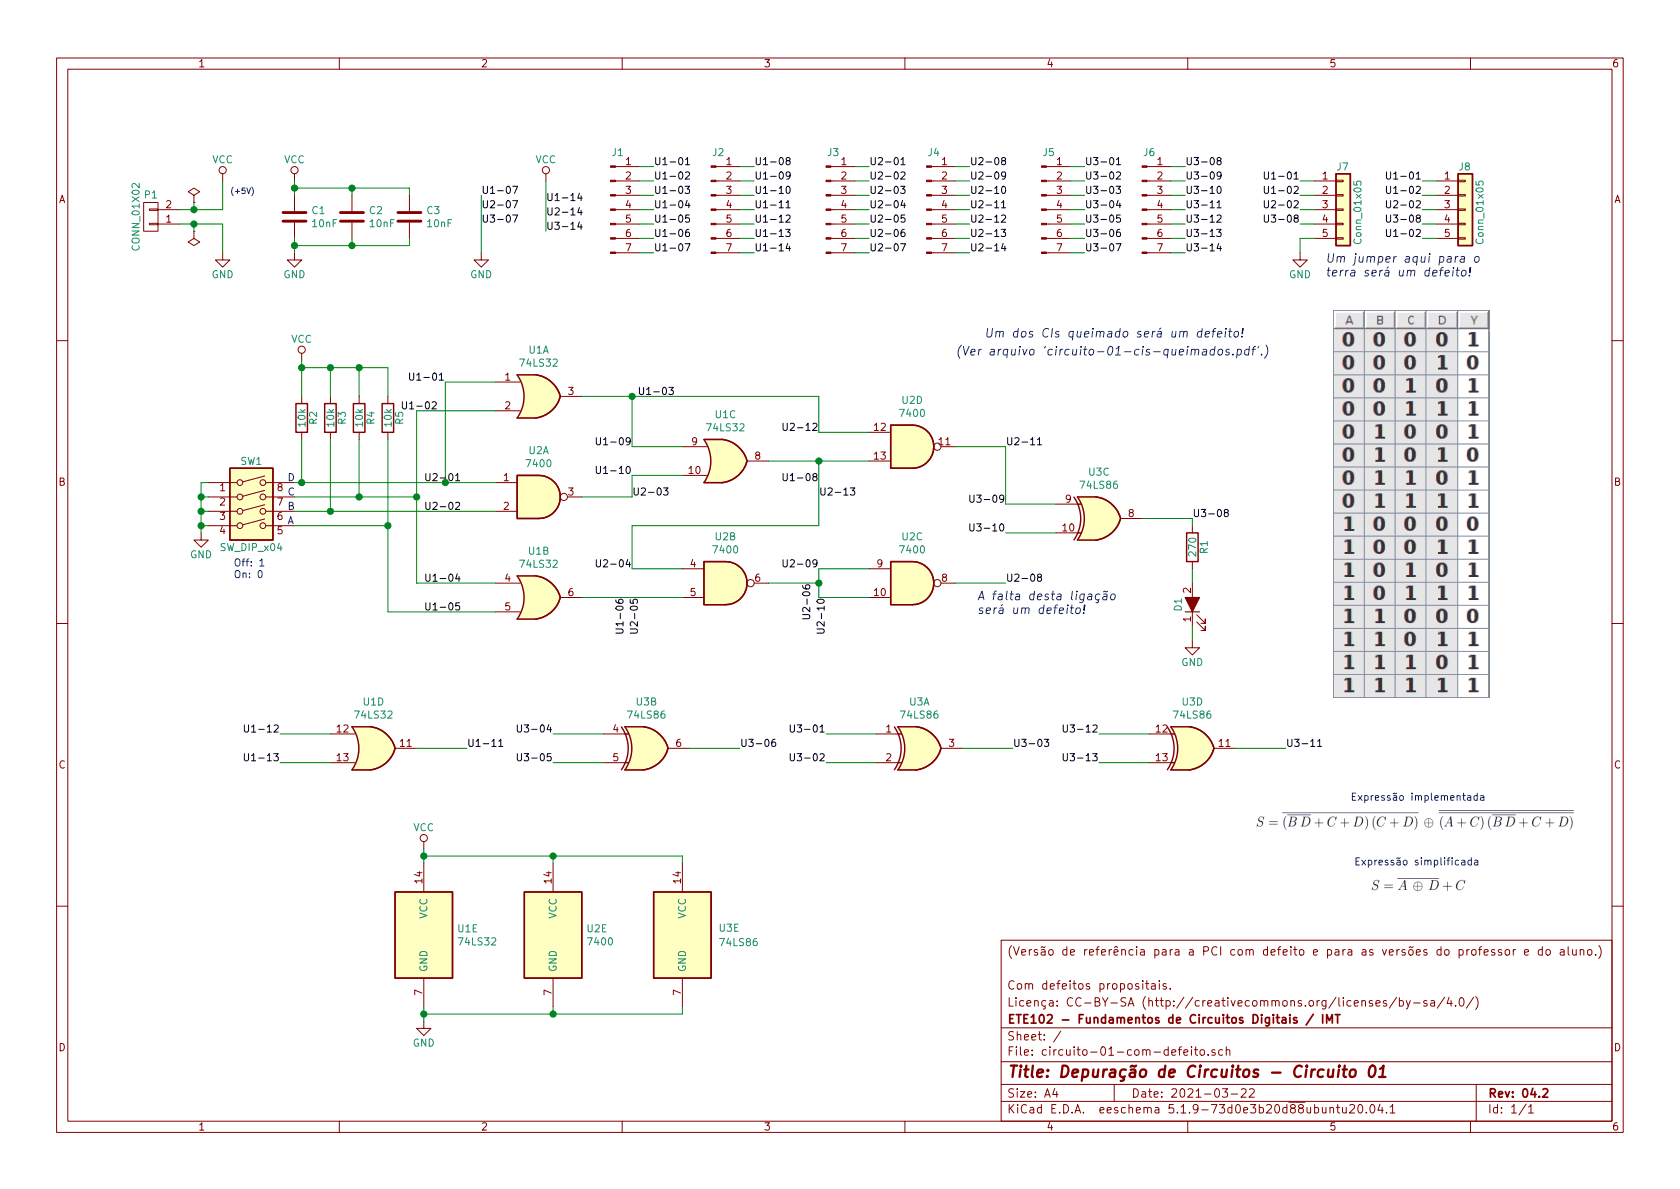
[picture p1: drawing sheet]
EESchema Schematic File Version 4
EELAYER 30 0
EELAYER END
$Descr A4 11693 8268
encoding utf-8
Sheet 1 1
Title "Depuração de Circuitos - Circuito 01"
Date "2021-03-22"
Rev "04.2"
Comp "ETE102 - Fundamentos de Circuitos Digitais / IMT"
Comment1 "Licença: CC-BY-SA (http://creativecommons.org/licenses/by-sa/4.0/)"
Comment2 "Com defeitos propositais."
Comment3 ""
Comment4 "(Versão de referência para a PCI com defeito e para as versões do professor e do aluno.)"
$EndDescr
$Comp
L circuito-01-rescue:R R1
U 1 1
P 8300 3800
F 0 "R1" V 8380 3800 50  0000 C CNN
F 1 "270" V 8300 3800 50  0000 C CNN
F 2 "Resistor_THT:R_Axial_DIN0207_L6.3mm_D2.5mm_P10.16mm_Horizontal" V 8230 3800 50  0001 C CNN
F 3 "" H 8300 3800 50  0001 C CNN
	1    8300 3800
	1    0    0    -1  
$EndComp
$Comp
L circuito-01-rescue:GND #PWR01
U 1 1
P 8300 4450
F 0 "#PWR01" H 8300 4200 50  0001 C CNN
F 1 "GND" H 8300 4300 50  0000 C CNN
F 2 "" H 8300 4450 50  0001 C CNN
F 3 "" H 8300 4450 50  0001 C CNN
	1    8300 4450
	1    0    0    -1  
$EndComp
$Comp
L circuito-01-rescue:R R2
U 1 1
P 2100 2900
F 0 "R2" V 2180 2900 50  0000 C CNN
F 1 "10k" V 2100 2900 50  0000 C CNN
F 2 "Resistor_THT:R_Axial_DIN0207_L6.3mm_D2.5mm_P10.16mm_Horizontal" V 2030 2900 50  0001 C CNN
F 3 "" H 2100 2900 50  0001 C CNN
	1    2100 2900
	1    0    0    -1  
$EndComp
$Comp
L circuito-01-rescue:R R3
U 1 1
P 2300 2900
F 0 "R3" V 2380 2900 50  0000 C CNN
F 1 "10k" V 2300 2900 50  0000 C CNN
F 2 "Resistor_THT:R_Axial_DIN0207_L6.3mm_D2.5mm_P10.16mm_Horizontal" V 2230 2900 50  0001 C CNN
F 3 "" H 2300 2900 50  0001 C CNN
	1    2300 2900
	1    0    0    -1  
$EndComp
$Comp
L circuito-01-rescue:R R4
U 1 1
P 2500 2900
F 0 "R4" V 2580 2900 50  0000 C CNN
F 1 "10k" V 2500 2900 50  0000 C CNN
F 2 "Resistor_THT:R_Axial_DIN0207_L6.3mm_D2.5mm_P10.16mm_Horizontal" V 2430 2900 50  0001 C CNN
F 3 "" H 2500 2900 50  0001 C CNN
	1    2500 2900
	1    0    0    -1  
$EndComp
$Comp
L circuito-01-rescue:R R5
U 1 1
P 2700 2900
F 0 "R5" V 2780 2900 50  0000 C CNN
F 1 "10k" V 2700 2900 50  0000 C CNN
F 2 "Resistor_THT:R_Axial_DIN0207_L6.3mm_D2.5mm_P10.16mm_Horizontal" V 2630 2900 50  0001 C CNN
F 3 "" H 2700 2900 50  0001 C CNN
	1    2700 2900
	1    0    0    -1  
$EndComp
$Comp
L circuito-01-rescue:SW_DIP_x04 SW1
U 1 1
P 1750 3550
F 0 "SW1" H 1750 3900 50  0000 C CNN
F 1 "SW_DIP_x04" H 1750 3300 50  0000 C CNN
F 2 "Button_Switch_THT:SW_DIP_SPSTx04_Slide_9.78x12.34mm_W7.62mm_P2.54mm" H 1750 3550 50  0001 C CNN
F 3 "" H 1750 3550 50  0001 C CNN
	1    1750 3550
	1    0    0    -1  
$EndComp
Wire Wire Line
	2050 3350 2100 3350
Wire Wire Line
	3100 3350 3100 2650
Wire Wire Line
	2900 2850 2900 3450
Wire Wire Line
	2050 3650 2700 3650
Wire Wire Line
	2700 3050 2700 3650
Wire Wire Line
	4400 3100 4400 2750
Wire Wire Line
	5700 3000 5700 2750
Connection ~ 4400 2750
Wire Wire Line
	5700 3950 5700 4050
Connection ~ 5700 4050
Wire Wire Line
	7000 3500 7000 3100
Wire Wire Line
	8300 3600 8300 3650
Wire Wire Line
	8300 3600 7950 3600
Wire Wire Line
	2100 2550 2300 2550
Wire Wire Line
	2700 2550 2700 2750
Wire Wire Line
	2500 2550 2500 2750
Wire Wire Line
	2100 2500 2100 2550
Wire Wire Line
	2300 2550 2300 2750
Connection ~ 2300 2550
Wire Wire Line
	2100 3050 2100 3350
Connection ~ 2100 3350
Connection ~ 2700 3650
Connection ~ 3100 3350
Connection ~ 2900 3450
Connection ~ 2500 2550
Wire Wire Line
	1450 3350 1400 3350
Wire Wire Line
	1400 3350 1400 3450
Wire Wire Line
	1450 3450 1400 3450
Connection ~ 1400 3450
Wire Wire Line
	1450 3550 1400 3550
Connection ~ 1400 3550
Wire Wire Line
	1450 3650 1400 3650
Connection ~ 1400 3650
$Comp
L circuito-01-rescue:GND #PWR02
U 1 1
P 1400 3700
F 0 "#PWR02" H 1400 3450 50  0001 C CNN
F 1 "GND" H 1400 3550 50  0000 C CNN
F 2 "" H 1400 3700 50  0000 C CNN
F 3 "" H 1400 3700 50  0000 C CNN
	1    1400 3700
	1    0    0    -1  
$EndComp
Wire Wire Line
	8300 3950 8300 4050
Wire Wire Line
	8300 4350 8300 4450
Connection ~ 2100 2550
$Comp
L circuito-01-rescue:CONN_01X02 P1
U 1 1
P 1050 1500
F 0 "P1" H 1050 1350 50  0000 C CNN
F 1 "CONN_01X02" V 1150 1500 50  0000 C CNN
F 2 "TerminalBlock_Altech:Altech_AK300_1x02_P5.00mm_45-Degree" H 1050 1500 50  0001 C CNN
F 3 "" H 1050 1500 50  0000 C CNN
	1    1050 1500
	-1   0    0    1   
$EndComp
$Comp
L circuito-01-rescue:VCC #PWR03
U 1 1
P 1550 1250
F 0 "#PWR03" H 1550 1100 50  0001 C CNN
F 1 "VCC" H 1550 1400 50  0000 C CNN
F 2 "" H 1550 1250 50  0000 C CNN
F 3 "" H 1550 1250 50  0000 C CNN
	1    1550 1250
	1    0    0    -1  
$EndComp
Wire Wire Line
	1250 1450 1350 1450
$Comp
L circuito-01-rescue:GND #PWR04
U 1 1
P 1550 1750
F 0 "#PWR04" H 1550 1500 50  0001 C CNN
F 1 "GND" H 1550 1600 50  0000 C CNN
F 2 "" H 1550 1750 50  0000 C CNN
F 3 "" H 1550 1750 50  0000 C CNN
	1    1550 1750
	1    0    0    -1  
$EndComp
Wire Wire Line
	1550 1550 1550 1750
$Comp
L circuito-01-rescue:PWR_FLAG #FLG05
U 1 1
P 1350 1400
F 0 "#FLG05" H 1350 1495 50  0001 C CNN
F 1 "PWR_FLAG" H 1350 1580 50  0001 C CNN
F 2 "" H 1350 1400 50  0000 C CNN
F 3 "" H 1350 1400 50  0000 C CNN
	1    1350 1400
	1    0    0    -1  
$EndComp
Wire Wire Line
	1550 1450 1550 1250
Connection ~ 1350 1450
Wire Wire Line
	1350 1450 1350 1400
Wire Wire Line
	1550 1550 1350 1550
$Comp
L circuito-01-rescue:VCC #PWR06
U 1 1
P 2100 2500
F 0 "#PWR06" H 2100 2350 50  0001 C CNN
F 1 "VCC" H 2100 2650 50  0000 C CNN
F 2 "" H 2100 2500 50  0000 C CNN
F 3 "" H 2100 2500 50  0000 C CNN
	1    2100 2500
	1    0    0    -1  
$EndComp
Text Notes 1600 1350 0    39   ~ 0
(+5V)
$Comp
L circuito-01-rescue:PWR_FLAG #FLG07
U 1 1
P 1350 1600
F 0 "#FLG07" H 1350 1695 50  0001 C CNN
F 1 "PWR_FLAG" H 1350 1780 50  0001 C CNN
F 2 "" H 1350 1600 50  0000 C CNN
F 3 "" H 1350 1600 50  0000 C CNN
	1    1350 1600
	-1   0    0    1   
$EndComp
Wire Wire Line
	1350 1600 1350 1550
Connection ~ 1350 1550
$Comp
L circuito-01-rescue:LED_ALT D1
U 1 1
P 8300 4200
F 0 "D1" H 8300 4300 50  0000 C CNN
F 1 "LED_ALT" H 8300 4100 50  0001 C CNN
F 2 "LED_THT:LED_D5.0mm" H 8300 4200 50  0001 C CNN
F 3 "" H 8300 4200 50  0001 C CNN
	1    8300 4200
	0    -1   -1   0   
$EndComp
Wire Wire Line
	5700 4050 5700 4150
Wire Wire Line
	2300 2550 2500 2550
Wire Wire Line
	2100 3350 3100 3350
Wire Wire Line
	2700 3650 2700 4250
Wire Wire Line
	2900 3450 2900 4050
Wire Wire Line
	2500 2550 2700 2550
Wire Wire Line
	1400 3450 1400 3550
Wire Wire Line
	1400 3550 1400 3650
Wire Wire Line
	1400 3650 1400 3700
Wire Wire Line
	2100 2550 2100 2750
Wire Wire Line
	1350 1450 1550 1450
Wire Wire Line
	1350 1550 1250 1550
$Comp
L Connector:Conn_01x07_Male J1
U 1 1
P 4250 1450
F 0 "J1" H 4300 1850 50  0000 C CNN
F 1 "Conn_01x07_Male" H 4356 1837 50  0001 C CNN
F 2 "Connector_PinHeader_2.54mm:PinHeader_1x07_P2.54mm_Vertical" H 4250 1450 50  0001 C CNN
F 3 "~" H 4250 1450 50  0001 C CNN
	1    4250 1450
	1    0    0    -1  
$EndComp
Wire Wire Line
	4450 1150 4550 1150
Wire Wire Line
	4450 1250 4550 1250
Wire Wire Line
	4550 1350 4450 1350
Wire Wire Line
	4550 1450 4450 1450
Wire Wire Line
	4550 1550 4450 1550
Wire Wire Line
	4550 1650 4450 1650
Wire Wire Line
	4550 1750 4450 1750
Text Label 4550 1150 0    50   ~ 0
U1-01
Text Label 4550 1250 0    50   ~ 0
U1-02
Text Label 4550 1350 0    50   ~ 0
U1-03
Text Label 4550 1450 0    50   ~ 0
U1-04
Text Label 4550 1550 0    50   ~ 0
U1-05
Text Label 4550 1650 0    50   ~ 0
U1-06
Text Label 4550 1750 0    50   ~ 0
U1-07
$Comp
L Connector:Conn_01x07_Male J2
U 1 1
P 4950 1450
F 0 "J2" H 5000 1850 50  0000 C CNN
F 1 "Conn_01x07_Male" H 5056 1837 50  0001 C CNN
F 2 "Connector_PinHeader_2.54mm:PinHeader_1x07_P2.54mm_Vertical" H 4950 1450 50  0001 C CNN
F 3 "~" H 4950 1450 50  0001 C CNN
	1    4950 1450
	1    0    0    -1  
$EndComp
Wire Wire Line
	5150 1150 5250 1150
Wire Wire Line
	5150 1250 5250 1250
Wire Wire Line
	5250 1350 5150 1350
Wire Wire Line
	5250 1450 5150 1450
Wire Wire Line
	5250 1550 5150 1550
Wire Wire Line
	5250 1650 5150 1650
Wire Wire Line
	5250 1750 5150 1750
Text Label 5250 1150 0    50   ~ 0
U1-08
Text Label 5250 1250 0    50   ~ 0
U1-09
Text Label 5250 1350 0    50   ~ 0
U1-10
Text Label 5250 1450 0    50   ~ 0
U1-11
Text Label 5250 1550 0    50   ~ 0
U1-12
Text Label 5250 1650 0    50   ~ 0
U1-13
Text Label 5250 1750 0    50   ~ 0
U1-14
$Comp
L Connector:Conn_01x07_Male J3
U 1 1
P 5750 1450
F 0 "J3" H 5800 1850 50  0000 C CNN
F 1 "Conn_01x07_Male" H 5856 1837 50  0001 C CNN
F 2 "Connector_PinHeader_2.54mm:PinHeader_1x07_P2.54mm_Vertical" H 5750 1450 50  0001 C CNN
F 3 "~" H 5750 1450 50  0001 C CNN
	1    5750 1450
	1    0    0    -1  
$EndComp
Wire Wire Line
	5950 1150 6050 1150
Wire Wire Line
	5950 1250 6050 1250
Wire Wire Line
	6050 1350 5950 1350
Wire Wire Line
	6050 1450 5950 1450
Wire Wire Line
	6050 1550 5950 1550
Wire Wire Line
	6050 1650 5950 1650
Wire Wire Line
	6050 1750 5950 1750
Text Label 6050 1150 0    50   ~ 0
U2-01
Text Label 6050 1250 0    50   ~ 0
U2-02
Text Label 6050 1350 0    50   ~ 0
U2-03
Text Label 6050 1450 0    50   ~ 0
U2-04
Text Label 6050 1550 0    50   ~ 0
U2-05
Text Label 6050 1650 0    50   ~ 0
U2-06
Text Label 6050 1750 0    50   ~ 0
U2-07
$Comp
L Connector:Conn_01x07_Male J4
U 1 1
P 6450 1450
F 0 "J4" H 6500 1850 50  0000 C CNN
F 1 "Conn_01x07_Male" H 6556 1837 50  0001 C CNN
F 2 "Connector_PinHeader_2.54mm:PinHeader_1x07_P2.54mm_Vertical" H 6450 1450 50  0001 C CNN
F 3 "~" H 6450 1450 50  0001 C CNN
	1    6450 1450
	1    0    0    -1  
$EndComp
Wire Wire Line
	6650 1150 6750 1150
Wire Wire Line
	6650 1250 6750 1250
Wire Wire Line
	6750 1350 6650 1350
Wire Wire Line
	6750 1450 6650 1450
Wire Wire Line
	6750 1550 6650 1550
Wire Wire Line
	6750 1650 6650 1650
Wire Wire Line
	6750 1750 6650 1750
Text Label 6750 1150 0    50   ~ 0
U2-08
Text Label 6750 1250 0    50   ~ 0
U2-09
Text Label 6750 1350 0    50   ~ 0
U2-10
Text Label 6750 1450 0    50   ~ 0
U2-11
Text Label 6750 1550 0    50   ~ 0
U2-12
Text Label 6750 1650 0    50   ~ 0
U2-13
Text Label 6750 1750 0    50   ~ 0
U2-14
$Comp
L Connector:Conn_01x07_Male J5
U 1 1
P 7250 1450
F 0 "J5" H 7300 1850 50  0000 C CNN
F 1 "Conn_01x07_Male" H 7356 1837 50  0001 C CNN
F 2 "Connector_PinHeader_2.54mm:PinHeader_1x07_P2.54mm_Vertical" H 7250 1450 50  0001 C CNN
F 3 "~" H 7250 1450 50  0001 C CNN
	1    7250 1450
	1    0    0    -1  
$EndComp
Wire Wire Line
	7450 1150 7550 1150
Wire Wire Line
	7450 1250 7550 1250
Wire Wire Line
	7550 1350 7450 1350
Wire Wire Line
	7550 1450 7450 1450
Wire Wire Line
	7550 1550 7450 1550
Wire Wire Line
	7550 1650 7450 1650
Wire Wire Line
	7550 1750 7450 1750
Text Label 7550 1150 0    50   ~ 0
U3-01
Text Label 7550 1250 0    50   ~ 0
U3-02
Text Label 7550 1350 0    50   ~ 0
U3-03
Text Label 7550 1450 0    50   ~ 0
U3-04
Text Label 7550 1550 0    50   ~ 0
U3-05
Text Label 7550 1650 0    50   ~ 0
U3-06
Text Label 7550 1750 0    50   ~ 0
U3-07
$Comp
L Connector:Conn_01x07_Male J6
U 1 1
P 7950 1450
F 0 "J6" H 8000 1850 50  0000 C CNN
F 1 "Conn_01x07_Male" H 8056 1837 50  0001 C CNN
F 2 "Connector_PinHeader_2.54mm:PinHeader_1x07_P2.54mm_Vertical" H 7950 1450 50  0001 C CNN
F 3 "~" H 7950 1450 50  0001 C CNN
	1    7950 1450
	1    0    0    -1  
$EndComp
Wire Wire Line
	8150 1150 8250 1150
Wire Wire Line
	8150 1250 8250 1250
Wire Wire Line
	8250 1350 8150 1350
Wire Wire Line
	8250 1450 8150 1450
Wire Wire Line
	8250 1550 8150 1550
Wire Wire Line
	8250 1650 8150 1650
Wire Wire Line
	8250 1750 8150 1750
Text Label 8250 1150 0    50   ~ 0
U3-08
Text Label 8250 1250 0    50   ~ 0
U3-09
Text Label 8250 1350 0    50   ~ 0
U3-10
Text Label 8250 1450 0    50   ~ 0
U3-11
Text Label 8250 1550 0    50   ~ 0
U3-12
Text Label 8250 1650 0    50   ~ 0
U3-13
Text Label 8250 1750 0    50   ~ 0
U3-14
Text Label 3100 2650 2    50   ~ 0
U1-01
Text Label 2950 3350 0    50   ~ 0
U2-01
Wire Wire Line
	5700 3200 5700 3650
Wire Wire Line
	5700 3650 4400 3650
Connection ~ 5700 3200
Wire Wire Line
	4400 3650 4400 3950
Wire Wire Line
	4400 3300 4400 3450
Text Label 3050 2850 2    50   ~ 0
U1-02
Text Label 2950 3550 0    50   ~ 0
U2-02
Text Label 4700 2750 2    50   ~ 0
U1-03
Text Label 4400 3100 2    50   ~ 0
U1-09
Text Label 4400 3300 2    50   ~ 0
U1-10
Text Label 5700 3000 2    50   ~ 0
U2-12
Text Label 5700 3350 2    50   ~ 0
U1-08
Text Label 5700 3450 0    50   ~ 0
U2-13
Text Label 4400 3950 2    50   ~ 0
U2-04
Text Label 4400 3450 0    50   ~ 0
U2-03
Text Label 2950 4050 0    50   ~ 0
U1-04
Text Label 2950 4250 0    50   ~ 0
U1-05
Text Label 4350 4150 3    50   ~ 0
U1-06
Text Label 4450 4150 3    50   ~ 0
U2-05
Text Label 5650 4050 3    50   ~ 0
U2-06
Text Label 5700 3950 2    50   ~ 0
U2-09
Text Label 5750 4150 3    50   ~ 0
U2-10
Text Label 7000 3100 0    50   ~ 0
U2-11
Text Label 7000 4050 0    50   ~ 0
U2-08
Text Label 7000 3700 2    50   ~ 0
U3-10
Text Label 7000 3500 2    50   ~ 0
U3-09
Text Label 8300 3600 0    50   ~ 0
U3-08
$Comp
L circuito-01-rescue:GND #PWR0101
U 1 1
P 3350 1750
F 0 "#PWR0101" H 3350 1500 50  0001 C CNN
F 1 "GND" H 3350 1600 50  0000 C CNN
F 2 "" H 3350 1750 50  0000 C CNN
F 3 "" H 3350 1750 50  0000 C CNN
	1    3350 1750
	1    0    0    -1  
$EndComp
Text Label 3350 1350 0    50   ~ 0
U1-07
Text Label 3350 1450 0    50   ~ 0
U2-07
Text Label 3350 1550 0    50   ~ 0
U3-07
$Comp
L circuito-01-rescue:VCC #PWR0102
U 1 1
P 3800 1250
F 0 "#PWR0102" H 3800 1100 50  0001 C CNN
F 1 "VCC" H 3800 1400 50  0000 C CNN
F 2 "" H 3800 1250 50  0000 C CNN
F 3 "" H 3800 1250 50  0000 C CNN
	1    3800 1250
	1    0    0    -1  
$EndComp
Wire Wire Line
	3800 1250 3800 1600
Text Label 3800 1400 0    50   ~ 0
U1-14
Text Label 3800 1500 0    50   ~ 0
U2-14
Text Label 3800 1600 0    50   ~ 0
U3-14
Wire Wire Line
	3350 1750 3350 1350
Text Label 1950 5100 2    50   ~ 0
U1-12
Text Label 1950 5300 2    50   ~ 0
U1-13
Text Label 3250 5200 0    50   ~ 0
U1-11
Text Label 3850 5100 2    50   ~ 0
U3-04
Text Label 3850 5300 2    50   ~ 0
U3-05
Text Label 5750 5100 2    50   ~ 0
U3-01
Text Label 5750 5300 2    50   ~ 0
U3-02
Text Label 7650 5100 2    50   ~ 0
U3-12
Text Label 7650 5300 2    50   ~ 0
U3-13
Text Label 8950 5200 0    50   ~ 0
U3-11
Text Label 7050 5200 0    50   ~ 0
U3-03
Text Label 5150 5200 0    50   ~ 0
U3-06
$Comp
L circuito-01-rescue:VCC #PWR0103
U 1 1
P 2050 1250
F 0 "#PWR0103" H 2050 1100 50  0001 C CNN
F 1 "VCC" H 2050 1400 50  0000 C CNN
F 2 "" H 2050 1250 50  0000 C CNN
F 3 "" H 2050 1250 50  0000 C CNN
	1    2050 1250
	1    0    0    -1  
$EndComp
$Comp
L circuito-01-rescue:GND #PWR0104
U 1 1
P 2050 1750
F 0 "#PWR0104" H 2050 1500 50  0001 C CNN
F 1 "GND" H 2050 1600 50  0000 C CNN
F 2 "" H 2050 1750 50  0000 C CNN
F 3 "" H 2050 1750 50  0000 C CNN
	1    2050 1750
	1    0    0    -1  
$EndComp
$Comp
L Device:C C1
U 1 1
P 2050 1500
F 0 "C1" H 2165 1546 50  0000 L CNN
F 1 "10nF" H 2165 1455 50  0000 L CNN
F 2 "Capacitor_THT:C_Disc_D5.0mm_W2.5mm_P5.00mm" H 2088 1350 50  0001 C CNN
F 3 "~" H 2050 1500 50  0001 C CNN
F 4 "Para U1." H 2050 1500 50  0001 C CNN "Observacao"
	1    2050 1500
	1    0    0    -1  
$EndComp
Wire Wire Line
	2050 1250 2050 1300
Wire Wire Line
	2050 1650 2050 1700
Connection ~ 2050 1300
Wire Wire Line
	2050 1300 2050 1350
Connection ~ 2050 1700
Wire Wire Line
	2050 1700 2050 1750
$Comp
L Device:C C2
U 1 1
P 2450 1500
F 0 "C2" H 2565 1546 50  0000 L CNN
F 1 "10nF" H 2565 1455 50  0000 L CNN
F 2 "Capacitor_THT:C_Disc_D5.0mm_W2.5mm_P5.00mm" H 2488 1350 50  0001 C CNN
F 3 "~" H 2450 1500 50  0001 C CNN
F 4 "Para U2." H 2450 1500 50  0001 C CNN "Observacao"
	1    2450 1500
	1    0    0    -1  
$EndComp
$Comp
L Device:C C3
U 1 1
P 2850 1500
F 0 "C3" H 2965 1546 50  0000 L CNN
F 1 "10nF" H 2965 1455 50  0000 L CNN
F 2 "Capacitor_THT:C_Disc_D5.0mm_W2.5mm_P5.00mm" H 2888 1350 50  0001 C CNN
F 3 "~" H 2850 1500 50  0001 C CNN
F 4 "Para U3." H 2850 1500 50  0001 C CNN "Observacao"
	1    2850 1500
	1    0    0    -1  
$EndComp
Wire Wire Line
	2850 1300 2850 1350
Wire Wire Line
	2050 1300 2450 1300
Wire Wire Line
	2850 1700 2850 1650
Wire Wire Line
	2050 1700 2450 1700
Wire Wire Line
	2450 1650 2450 1700
Connection ~ 2450 1700
Wire Wire Line
	2450 1700 2850 1700
Wire Wire Line
	2450 1350 2450 1300
Connection ~ 2450 1300
Wire Wire Line
	2450 1300 2850 1300
$Comp
L Connector_Generic:Conn_01x05 J7
U 1 1
P 9350 1450
F 0 "J7" H 9300 1750 50  0000 L CNN
F 1 "Conn_01x05" V 9450 1200 50  0000 L CNN
F 2 "Connector_PinSocket_2.54mm:PinSocket_1x05_P2.54mm_Vertical" H 9350 1450 50  0001 C CNN
F 3 "~" H 9350 1450 50  0001 C CNN
	1    9350 1450
	1    0    0    -1  
$EndComp
$Comp
L Connector_Generic:Conn_01x05 J8
U 1 1
P 10200 1450
F 0 "J8" H 10150 1750 50  0000 L CNN
F 1 "Conn_01x05" V 10300 1200 50  0000 L CNN
F 2 "Connector_PinSocket_2.54mm:PinSocket_1x05_P2.54mm_Vertical" H 10200 1450 50  0001 C CNN
F 3 "~" H 10200 1450 50  0001 C CNN
	1    10200 1450
	1    0    0    -1  
$EndComp
Wire Wire Line
	9900 1550 10000 1550
Wire Wire Line
	9900 1450 10000 1450
Wire Wire Line
	9900 1350 10000 1350
Wire Wire Line
	9900 1250 10000 1250
Wire Wire Line
	9050 1550 9150 1550
Wire Wire Line
	9050 1450 9150 1450
Wire Wire Line
	9050 1350 9150 1350
Wire Wire Line
	9050 1250 9150 1250
Text Label 9050 1250 2    50   ~ 0
U1-01
Text Label 9050 1450 2    50   ~ 0
U2-02
Text Label 9900 1250 2    50   ~ 0
U1-01
Text Label 9900 1450 2    50   ~ 0
U2-02
Text Label 9050 1550 2    50   ~ 0
U3-08
Text Label 9900 1550 2    50   ~ 0
U3-08
Text Label 9050 1350 2    50   ~ 0
U1-02
Text Label 9900 1350 2    50   ~ 0
U1-02
Wire Wire Line
	9150 1650 9050 1650
$Comp
L circuito-01-rescue:GND #PWR0105
U 1 1
P 9050 1750
F 0 "#PWR0105" H 9050 1500 50  0001 C CNN
F 1 "GND" H 9050 1600 50  0000 C CNN
F 2 "" H 9050 1750 50  0001 C CNN
F 3 "" H 9050 1750 50  0001 C CNN
	1    9050 1750
	1    0    0    -1  
$EndComp
Wire Wire Line
	9050 1650 9050 1750
Text Notes 9225 1925 0    60   Italic 0
Um jumper aqui para o\nterra será um defeito!
Text Notes 6800 4275 0    60   Italic 0
A falta desta ligação\nserá um defeito!
Text Notes 6850 2350 0    60   Italic 0
Um dos CIs queimado será um defeito!
Wire Wire Line
	9900 1650 10000 1650
Text Label 9900 1650 2    50   ~ 0
U1-02
$Comp
L 74xx:74LS86 U3
U 3 1
P 7650 3600
F 0 "U3" H 7650 3925 50  0000 C CNN
F 1 "74LS86" H 7650 3834 50  0000 C CNN
F 2 "Package_DIP:DIP-14_W7.62mm_Socket_LongPads" H 7650 3600 50  0001 C CNN
F 3 "74xx/74ls86.pdf" H 7650 3600 50  0001 C CNN
	3    7650 3600
	1    0    0    -1  
$EndComp
Wire Wire Line
	7000 3500 7350 3500
Wire Wire Line
	7000 3700 7350 3700
$Comp
L 74xx:74LS86 U3
U 2 1
P 4500 5200
F 0 "U3" H 4500 5525 50  0000 C CNN
F 1 "74LS86" H 4500 5434 50  0000 C CNN
F 2 "Package_DIP:DIP-14_W7.62mm_Socket_LongPads" H 4500 5200 50  0001 C CNN
F 3 "74xx/74ls86.pdf" H 4500 5200 50  0001 C CNN
	2    4500 5200
	1    0    0    -1  
$EndComp
$Comp
L 74xx:74LS86 U3
U 1 1
P 6400 5200
F 0 "U3" H 6400 5525 50  0000 C CNN
F 1 "74LS86" H 6400 5434 50  0000 C CNN
F 2 "Package_DIP:DIP-14_W7.62mm_Socket_LongPads" H 6400 5200 50  0001 C CNN
F 3 "74xx/74ls86.pdf" H 6400 5200 50  0001 C CNN
	1    6400 5200
	1    0    0    -1  
$EndComp
$Comp
L 74xx:74LS86 U3
U 4 1
P 8300 5200
F 0 "U3" H 8300 5525 50  0000 C CNN
F 1 "74LS86" H 8300 5434 50  0000 C CNN
F 2 "Package_DIP:DIP-14_W7.62mm_Socket_LongPads" H 8300 5200 50  0001 C CNN
F 3 "74xx/74ls86.pdf" H 8300 5200 50  0001 C CNN
	4    8300 5200
	1    0    0    -1  
$EndComp
Wire Wire Line
	3850 5100 4200 5100
Wire Wire Line
	3850 5300 4200 5300
Wire Wire Line
	4800 5200 5150 5200
Wire Wire Line
	5750 5100 6100 5100
Wire Wire Line
	5750 5300 6100 5300
Wire Wire Line
	6700 5200 7050 5200
Wire Wire Line
	7650 5100 8000 5100
Wire Wire Line
	7650 5300 8000 5300
Wire Wire Line
	8600 5200 8950 5200
$Comp
L 74xx:74LS86 U3
U 5 1
P 4750 6500
F 0 "U3" H 5000 6550 50  0000 L CNN
F 1 "74LS86" H 5000 6450 50  0000 L CNN
F 2 "Package_DIP:DIP-14_W7.62mm_Socket_LongPads" H 4750 6500 50  0001 C CNN
F 3 "74xx/74ls86.pdf" H 4750 6500 50  0001 C CNN
	5    4750 6500
	1    0    0    -1  
$EndComp
$Comp
L circuito-01-rescue:VCC #PWR0106
U 1 1
P 2950 5900
F 0 "#PWR0106" H 2950 5750 50  0001 C CNN
F 1 "VCC" H 2950 6050 50  0000 C CNN
F 2 "" H 2950 5900 50  0000 C CNN
F 3 "" H 2950 5900 50  0000 C CNN
	1    2950 5900
	1    0    0    -1  
$EndComp
$Comp
L circuito-01-rescue:GND #PWR0107
U 1 1
P 2950 7100
F 0 "#PWR0107" H 2950 6850 50  0001 C CNN
F 1 "GND" H 2950 6950 50  0000 C CNN
F 2 "" H 2950 7100 50  0000 C CNN
F 3 "" H 2950 7100 50  0000 C CNN
	1    2950 7100
	1    0    0    -1  
$EndComp
Wire Wire Line
	2950 7000 2950 7050
Wire Wire Line
	2950 6000 2950 5950
Text Notes 2000 3350 0    50   ~ 0
D
Text Notes 2000 3450 0    50   ~ 0
C
Text Notes 2000 3550 0    50   ~ 0
B
Text Notes 2000 3650 0    50   ~ 0
A
$Comp
L 74xx:74LS32 U1
U 1 1
P 3750 2750
F 0 "U1" H 3750 3075 50  0000 C CNN
F 1 "74LS32" H 3750 2984 50  0000 C CNN
F 2 "" H 3750 2750 50  0001 C CNN
F 3 "http://www.ti.com/lit/gpn/sn74LS32" H 3750 2750 50  0001 C CNN
	1    3750 2750
	1    0    0    -1  
$EndComp
$Comp
L 74xx:74LS32 U1
U 3 1
P 5050 3200
F 0 "U1" H 5050 3525 50  0000 C CNN
F 1 "74LS32" H 5050 3434 50  0000 C CNN
F 2 "" H 5050 3200 50  0001 C CNN
F 3 "http://www.ti.com/lit/gpn/sn74LS32" H 5050 3200 50  0001 C CNN
	3    5050 3200
	1    0    0    -1  
$EndComp
$Comp
L 74xx:74LS32 U1
U 2 1
P 3750 4150
F 0 "U1" H 3750 4475 50  0000 C CNN
F 1 "74LS32" H 3750 4384 50  0000 C CNN
F 2 "" H 3750 4150 50  0001 C CNN
F 3 "http://www.ti.com/lit/gpn/sn74LS32" H 3750 4150 50  0001 C CNN
	2    3750 4150
	1    0    0    -1  
$EndComp
$Comp
L 74xx:74LS32 U1
U 4 1
P 2600 5200
F 0 "U1" H 2600 5525 50  0000 C CNN
F 1 "74LS32" H 2600 5434 50  0000 C CNN
F 2 "" H 2600 5200 50  0001 C CNN
F 3 "http://www.ti.com/lit/gpn/sn74LS32" H 2600 5200 50  0001 C CNN
	4    2600 5200
	1    0    0    -1  
$EndComp
Wire Wire Line
	3100 2650 3450 2650
Wire Wire Line
	2900 2850 3450 2850
Wire Wire Line
	4050 2750 4400 2750
Wire Wire Line
	4400 2750 5700 2750
Wire Wire Line
	5350 3200 5700 3200
Wire Wire Line
	4400 3100 4750 3100
Wire Wire Line
	4400 3300 4750 3300
Wire Wire Line
	2900 4050 3450 4050
Wire Wire Line
	2700 4250 3450 4250
Wire Wire Line
	1950 5100 2300 5100
Wire Wire Line
	1950 5300 2300 5300
Wire Wire Line
	2900 5200 3250 5200
$Comp
L 74xx:7400 U2
U 1 1
P 3750 3450
F 0 "U2" H 3750 3775 50  0000 C CNN
F 1 "7400" H 3750 3684 50  0000 C CNN
F 2 "" H 3750 3450 50  0001 C CNN
F 3 "http://www.ti.com/lit/gpn/sn7400" H 3750 3450 50  0001 C CNN
	1    3750 3450
	1    0    0    -1  
$EndComp
$Comp
L 74xx:7400 U2
U 2 1
P 5050 4050
F 0 "U2" H 5050 4375 50  0000 C CNN
F 1 "7400" H 5050 4284 50  0000 C CNN
F 2 "" H 5050 4050 50  0001 C CNN
F 3 "http://www.ti.com/lit/gpn/sn7400" H 5050 4050 50  0001 C CNN
	2    5050 4050
	1    0    0    -1  
$EndComp
$Comp
L 74xx:7400 U2
U 4 1
P 6350 3100
F 0 "U2" H 6350 3425 50  0000 C CNN
F 1 "7400" H 6350 3334 50  0000 C CNN
F 2 "" H 6350 3100 50  0001 C CNN
F 3 "http://www.ti.com/lit/gpn/sn7400" H 6350 3100 50  0001 C CNN
	4    6350 3100
	1    0    0    -1  
$EndComp
$Comp
L 74xx:7400 U2
U 3 1
P 6350 4050
F 0 "U2" H 6350 4375 50  0000 C CNN
F 1 "7400" H 6350 4284 50  0000 C CNN
F 2 "" H 6350 4050 50  0001 C CNN
F 3 "http://www.ti.com/lit/gpn/sn7400" H 6350 4050 50  0001 C CNN
	3    6350 4050
	1    0    0    -1  
$EndComp
Wire Wire Line
	3100 3350 3450 3350
Wire Wire Line
	4050 3450 4400 3450
Wire Wire Line
	4400 3950 4750 3950
Wire Wire Line
	4050 4150 4750 4150
Wire Wire Line
	5350 4050 5700 4050
Wire Wire Line
	5700 4150 6050 4150
Wire Wire Line
	5700 3950 6050 3950
Wire Wire Line
	6650 4050 7000 4050
Wire Wire Line
	5700 3200 6050 3200
Wire Wire Line
	5700 3000 6050 3000
Wire Wire Line
	6650 3100 7000 3100
$Comp
L 74xx:74LS32 U1
U 5 1
P 2950 6500
F 0 "U1" H 3180 6546 50  0000 L CNN
F 1 "74LS32" H 3180 6455 50  0000 L CNN
F 2 "" H 2950 6500 50  0001 C CNN
F 3 "http://www.ti.com/lit/gpn/sn74LS32" H 2950 6500 50  0001 C CNN
	5    2950 6500
	1    0    0    -1  
$EndComp
$Comp
L 74xx:7400 U2
U 5 1
P 3850 6500
F 0 "U2" H 4080 6546 50  0000 L CNN
F 1 "7400" H 4080 6455 50  0000 L CNN
F 2 "" H 3850 6500 50  0001 C CNN
F 3 "http://www.ti.com/lit/gpn/sn7400" H 3850 6500 50  0001 C CNN
	5    3850 6500
	1    0    0    -1  
$EndComp
Wire Wire Line
	2950 5950 3850 5950
Wire Wire Line
	3850 5950 3850 6000
Connection ~ 2950 5950
Wire Wire Line
	2950 5950 2950 5900
Wire Wire Line
	3850 5950 4750 5950
Wire Wire Line
	4750 5950 4750 6000
Connection ~ 3850 5950
Wire Wire Line
	2950 7050 3850 7050
Wire Wire Line
	3850 7050 3850 7000
Connection ~ 2950 7050
Wire Wire Line
	2950 7050 2950 7100
Wire Wire Line
	3850 7050 4750 7050
Wire Wire Line
	4750 7050 4750 7000
Connection ~ 3850 7050
Text Notes 9400 5575 0    50   ~ 0
Expressão implementada
Text Notes 9425 6025 0    50   ~ 0
Expressão simplificada
Text Notes 6650 2475 0    60   Italic 0
(Ver arquivo 'circuito-01-cis-queimados.pdf'.)
Text Notes 1625 4025 0    50   ~ 0
Off: 1\nOn: 0
Wire Wire Line
	2050 3550 2300 3550
Wire Wire Line
	2050 3450 2500 3450
Wire Wire Line
	2300 3050 2300 3550
Connection ~ 2300 3550
Wire Wire Line
	2300 3550 3450 3550
Wire Wire Line
	2500 3050 2500 3450
Connection ~ 2500 3450
Wire Wire Line
	2500 3450 2900 3450
$EndSCHEMATC
